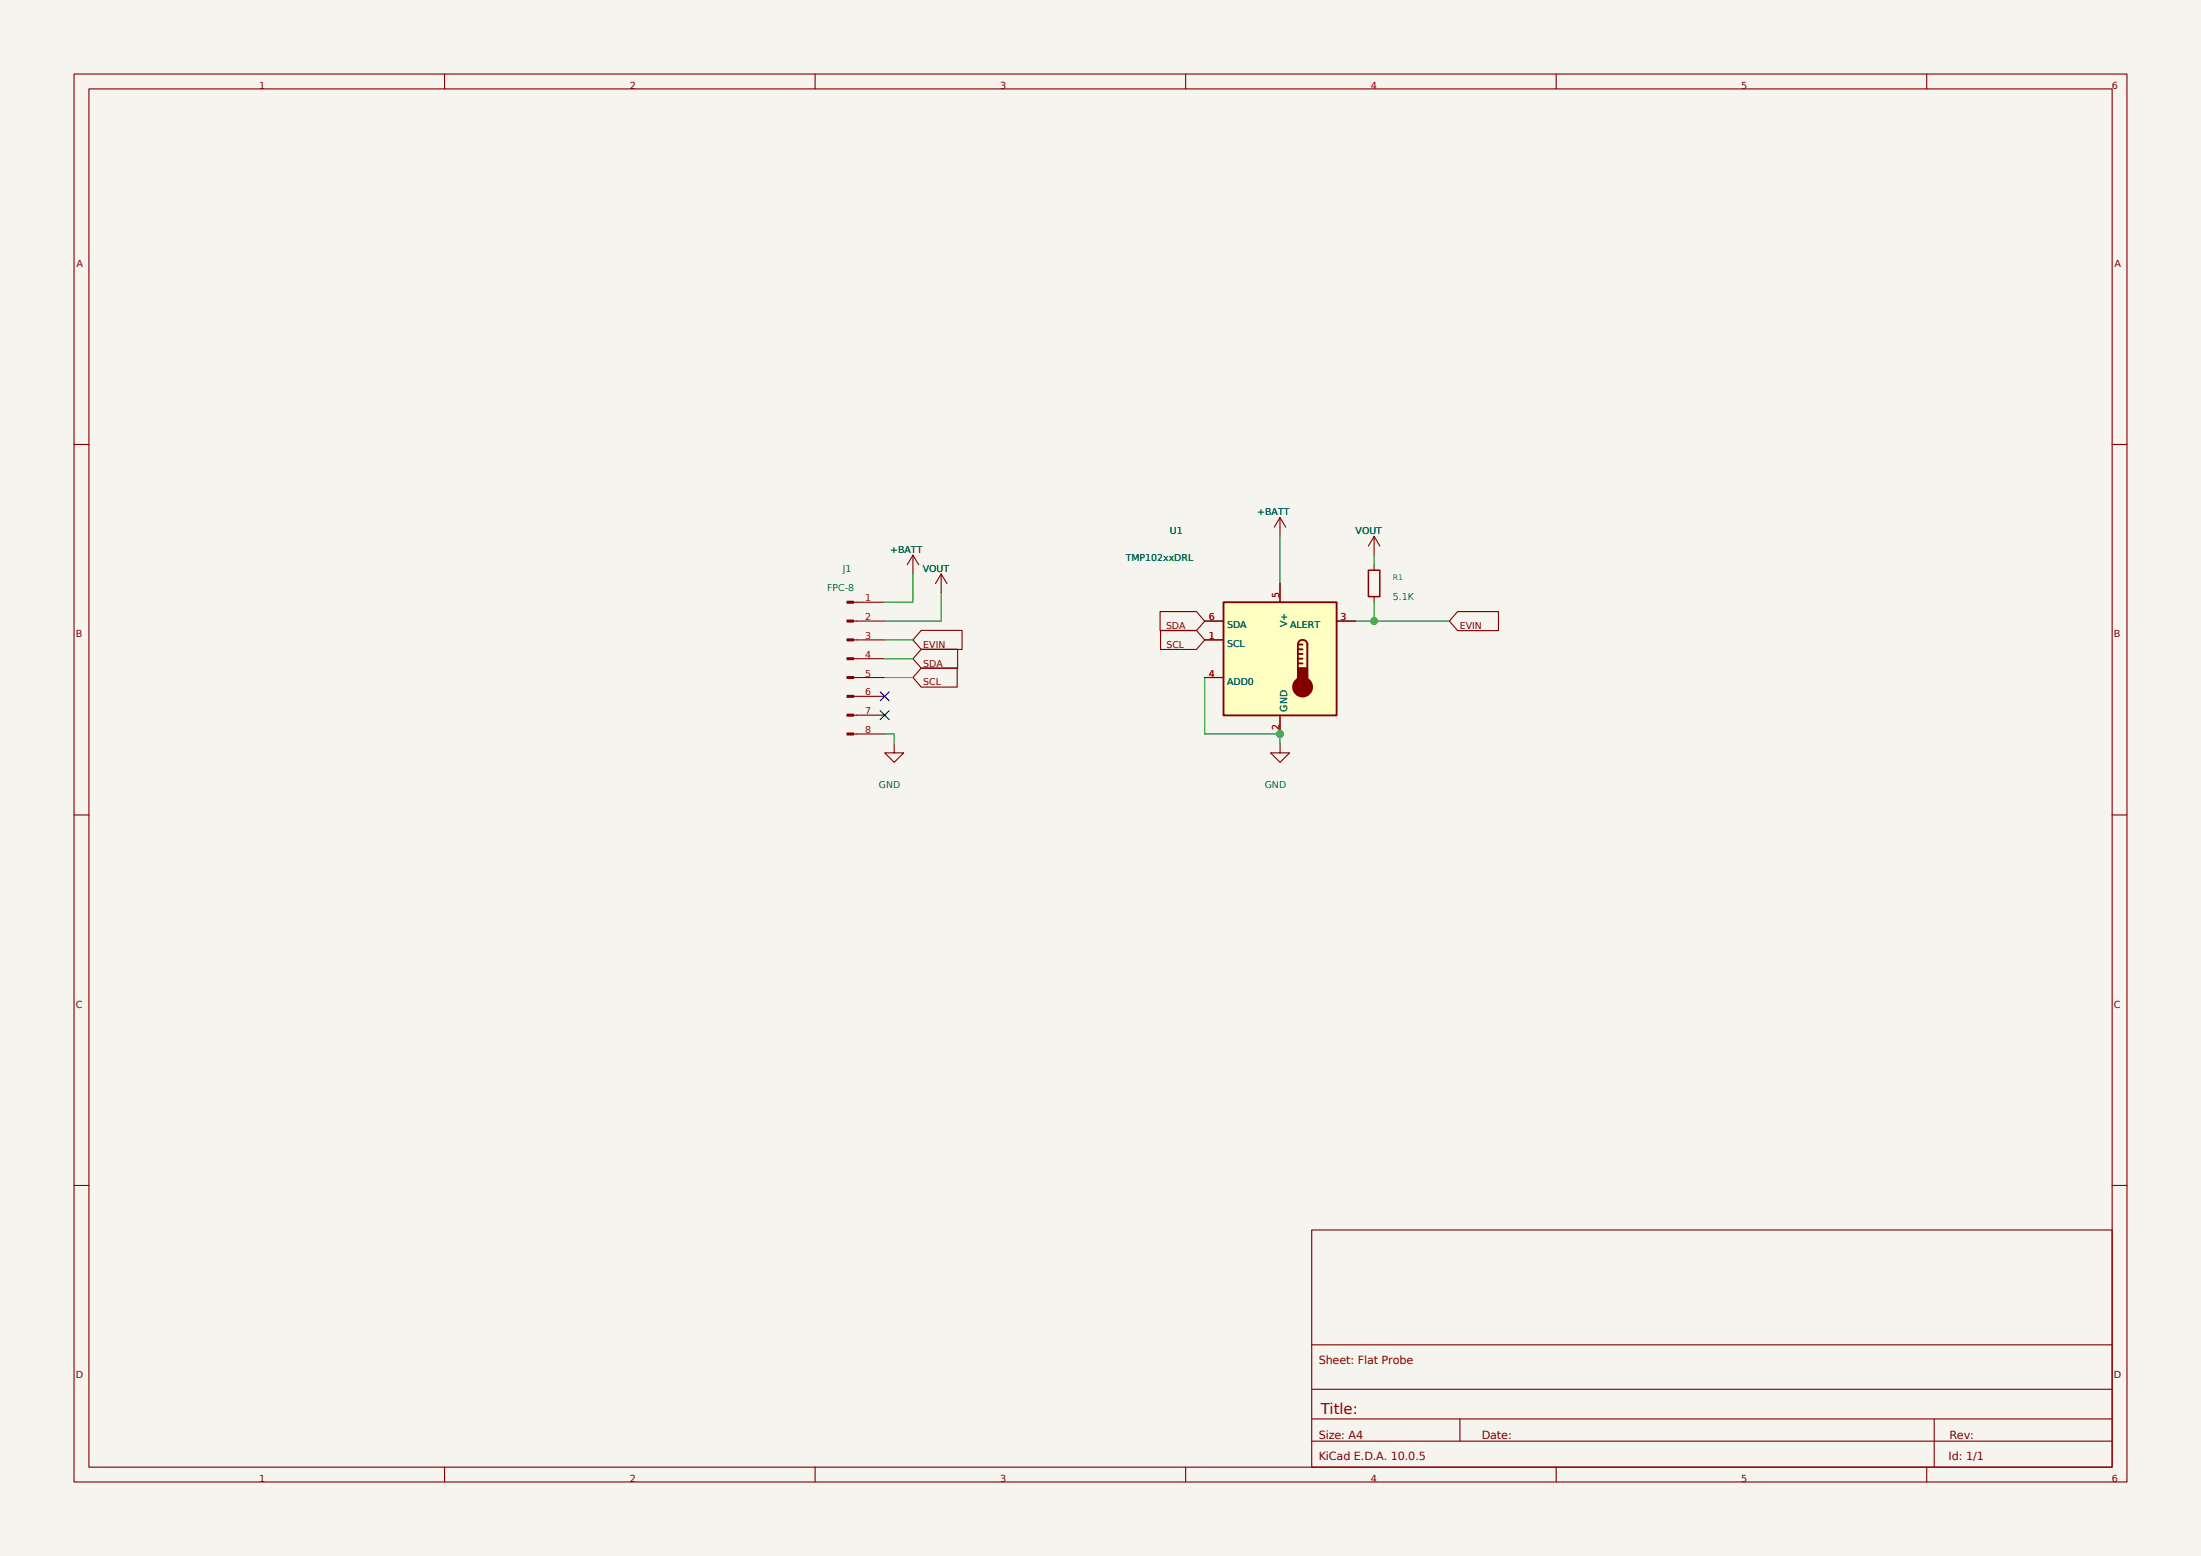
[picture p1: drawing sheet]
<svg xmlns="http://www.w3.org/2000/svg" width="297mm" height="210mm" viewBox="0 0 297 210" stroke-linecap="round" stroke-linejoin="round" font-family="sans-serif">
<path d="M0 0h297v210h-297z" fill-rule="evenodd" fill="#f5f4ef"/>
<path d="M0 0h297v210h-297z" fill="none" stroke="#f5f4ef" stroke-width=".13"/>
<g fill="none" stroke="#840000" stroke-width=".15">
<path d="M10 10h277v190h-277zM12 12h273v186h-273zM60 10v2M110 10v2M160 10v2M210 10v2M260 10v2M10 60h2M285 60h2M10 110h2M285 110h2M10 160h2"/>
<path d="M285 160h2M177 166h108v32h-108zM60 198v2M110 198v2M160 198v2M177 194.5h108M177 191.5h108M177 187.5h108M177 181.5h108M197 191.5v3M210 198v2M260 198v2"/>
<path d="M261 191.5v6.5"/>
</g>
<path d="M114.3 81.2h.9v.2h-.9z" fill-rule="evenodd" fill="#840000"/>
<path d="M114.3 81.2h.9v.2h-.9z" fill="none" stroke="#840000" stroke-width=".15"/>
<path d="M114.3 83.7h.9v.3h-.9z" fill-rule="evenodd" fill="#840000"/>
<path d="M114.3 83.7h.9v.3h-.9z" fill="none" stroke="#840000" stroke-width=".15"/>
<path d="M114.3 86.2h.9v.3h-.9z" fill-rule="evenodd" fill="#840000"/>
<path d="M114.3 86.2h.9v.3h-.9z" fill="none" stroke="#840000" stroke-width=".15"/>
<path d="M114.3 88.8h.9v.2h-.9z" fill-rule="evenodd" fill="#840000"/>
<path d="M114.3 88.8h.9v.2h-.9z" fill="none" stroke="#840000" stroke-width=".15"/>
<path d="M114.3 91.3h.9v.3h-.9z" fill-rule="evenodd" fill="#840000"/>
<path d="M114.3 91.3h.9v.3h-.9z" fill="none" stroke="#840000" stroke-width=".15"/>
<path d="M114.3 93.9h.9v.2h-.9z" fill-rule="evenodd" fill="#840000"/>
<path d="M114.3 93.9h.9v.2h-.9z" fill="none" stroke="#840000" stroke-width=".15"/>
<path d="M114.3 96.4h.9v.3h-.9z" fill-rule="evenodd" fill="#840000"/>
<path d="M114.3 96.4h.9v.3h-.9z" fill="none" stroke="#840000" stroke-width=".15"/>
<path d="M114.3 98.9h.9v.3h-.9z" fill-rule="evenodd" fill="#840000"/>
<g fill="none" stroke="#840000" stroke-width=".15">
<path d="M123.2 74.9l-.8 1.3M123.2 74.9l.8 1.3M123.2 74.9v2.6M127 77.5l-.8 1.3M127 77.5l.8 1.3M127 77.5v2.5M172.7 69.9l.8 1.2M172.7 69.9v2.5M172.7 69.9l-.8 1.2M185.4 76.2v.8M185.4 72.4l-.8 1.3M186.2 73.7l-.8-1.3v2.5"/>
<path d="M114.3 98.9h.9v.3h-.9zM115.2 81.3h4.2M115.2 83.8h4.2M115.2 86.4h4.2M115.2 88.9h4.2M115.2 91.4h4.2M115.2 94h4.2M115.2 96.5h4.2M115.2 99.1h4.2M185.4 80.5v.8M120.7 100.3v1.3h1.2l-1.2 1.3-1.3-1.3h1.3M172.7 100.3v1.3h1.3l-1.3 1.3-1.3-1.3h1.3"/>
</g>
<path d="M184.6 77h1.6v3.5h-1.6z" fill="none" stroke="#840000" stroke-width=".2"/>
<path d="M165.1 81.3h15.3v15.3h-15.3z" fill-rule="evenodd" fill="#ffffc2"/>
<path d="M165.1 81.3h15.3v15.3h-15.3zM175.1 87a.65 .65 0 0 1 .7-.6 .65 .65 0 0 1 .6 .6M175.1 87v3.2M175.1 87h.7M175.1 87.6h.7M175.1 88.3h.7M175.1 88.9h.7M175.1 89.5h.7" fill="none" stroke="#840000" stroke-width=".25"/>
<circle cx="175.8" cy="92.7" r="1.28" fill="#840000"/>
<g fill="none" stroke="#840000" stroke-width=".25">
<path d="M176.4 87v3.2"/>
<circle cx="175.8" cy="92.7" r="1.28"/>
</g>
<path d="M175.1 90.2h1.3v1.9h-1.3z" fill-rule="evenodd" fill="#840000"/>
<path d="M175.1 90.2h1.3v1.9h-1.3z" fill="none" stroke="#840000" stroke-width=".25"/>
<path d="M172.7 78.7v2.6M124.3 85.1h5.5v2.6h-5.5l-1.1-1.3zM124.3 90.2h4.9v2.5h-4.9l-1.1-1.2zM124.3 87.6h4.9v2.6h-4.9l-1.1-1.3zM156.5 82.5h5l1.1 1.3-1.1 1.3h-5zM156.6 85.1h4.9l1.1 1.3-1.1 1.3h-4.9zM162.6 86.4h2.5M162.6 83.8h2.5M162.6 91.4h2.5M172.7 96.5v2.6M180.3 83.8h2.6M196.7 82.5h5.5v2.6h-5.5l-1.1-1.3z" fill="none" stroke="#840000" stroke-width=".15"/>
<path d="M123.2 77.5v3.8h-3.8M172.7 72.4v6.3M185.4 74.9v1.3M119.4 99.1h1.2v1.2M119.4 86.4h3.8M119.4 88.9h3.8M119.4 91.4h3.8M127 80v3.8h-7.6M162.6 91.4v7.7h10.1v1.2M182.9 83.8h12.7M185.4 81.3v2.5" fill="none" stroke="#009600" stroke-width=".15"/>
<path d="M118.8 93.4l1.2 1.2M118.8 95.9l1.2 1.2M120 93.4l-1.2 1.2M120 95.9l-1.2 1.2" fill="none" stroke="#000084" stroke-width=".15"/>
<circle cx="172.7" cy="99.1" r=".46" fill="#009600"/>
<circle cx="172.7" cy="99.1" r=".46" fill="none" stroke="#009600" stroke-width=".13"/>
<circle cx="185.4" cy="83.8" r=".46" fill="#009600"/>
<circle cx="185.4" cy="83.8" r=".46" fill="none" stroke="#009600" stroke-width=".13"/>
<text font-size="2" fill="#840000" x="178.2" y="190.8">Title:</text>
<g font-size="1.5" fill="#840000">
<text x="177.9" y="184.1">Sheet: Flat Probe</text>
<text x="177.9" y="197">KiCad E.D.A. 10.0.5</text>
<text x="177.9" y="194.2">Size: A4</text>
<text x="199.9" y="194.2">Date:</text>
<text x="262.9" y="197">Id: 1/1</text>
<text x="263.1" y="194.2">Rev:</text>
</g>
<g font-size="1.3" fill="#840000">
<text x="35" y="12">1</text>
<text x="85" y="12">2</text>
<text x="135" y="12">3</text>
<text x="185" y="12">4</text>
<text x="235" y="12">5</text>
<text x="285" y="12">6</text>
<text x="10.3" y="36">A</text>
<text x="285.3" y="36">A</text>
<text x="10.2" y="86">B</text>
<text x="124.6" y="87.4">EVIN</text>
<text x="124.6" y="90">SDA</text>
<text x="157.3" y="84.9">SDA</text>
<text x="157.4" y="87.4">SCL</text>
<text x="197" y="84.9">EVIN</text>
<text x="285.2" y="86">B</text>
<text x="124.6" y="92.5">SCL</text>
<text x="10.2" y="136">C</text>
<text x="285.2" y="136">C</text>
<text x="10.2" y="186">D</text>
<text x="285.2" y="186">D</text>
<text x="35" y="200">1</text>
<text x="85" y="200">2</text>
<text x="135" y="200">3</text>
<text x="185" y="200">4</text>
<text x="235" y="200">5</text>
<text x="285" y="200">6</text>
</g>
<g font-size="1.3" fill="#006464">
<text x="169.7" y="69.6">+BATT</text>
<text x="113.7" y="77.2">J1</text>
<text x="120.1" y="74.6">+BATT</text>
<text x="124.5" y="77.2">VOUT</text>
<text x="151.9" y="75.7">TMP102xxDRL</text>
<text x="157.9" y="72.1">U1</text>
<text x="182.9" y="72.1">VOUT</text>
<text x="111.6" y="79.7">FPC-8</text>
<text x="187.9" y="81">5.1K</text>
<text x="165.6" y="87.3">SCL</text>
<text x="165.6" y="84.8">SDA</text>
<text x="173.7" y="84.7" transform="rotate(-90 173.7 84.7)">V+</text>
<text x="174.1" y="84.8">ALERT</text>
<text x="165.6" y="92.4">ADD0</text>
<text x="173.7" y="96" transform="rotate(-90 173.7 96)">GND</text>
<text x="118.6" y="106.4">GND</text>
<text x="170.7" y="106.4">GND</text>
</g>
<g font-size="1.3" fill="#a90000">
<text x="116.7" y="81.2">1</text>
<text x="116.7" y="83.7">2</text>
<text x="163.1" y="83.7">6</text>
<text x="172.6" y="80.7" transform="rotate(-90 172.6 80.7)">5</text>
<text x="180.9" y="83.7">3</text>
<text x="116.7" y="86.2">3</text>
<text x="116.7" y="88.8">4</text>
<text x="163.1" y="86.2">1</text>
<text x="116.7" y="91.3">5</text>
<text x="116.7" y="93.9">6</text>
<text x="163.1" y="91.3">4</text>
<text x="116.7" y="96.4">7</text>
<text x="116.7" y="98.9">8</text>
<text x="172.6" y="98.5" transform="rotate(-90 172.6 98.5)">2</text>
</g>
<text font-size="1" fill="#006464" x="188" y="78.2">R1</text>
</svg>
